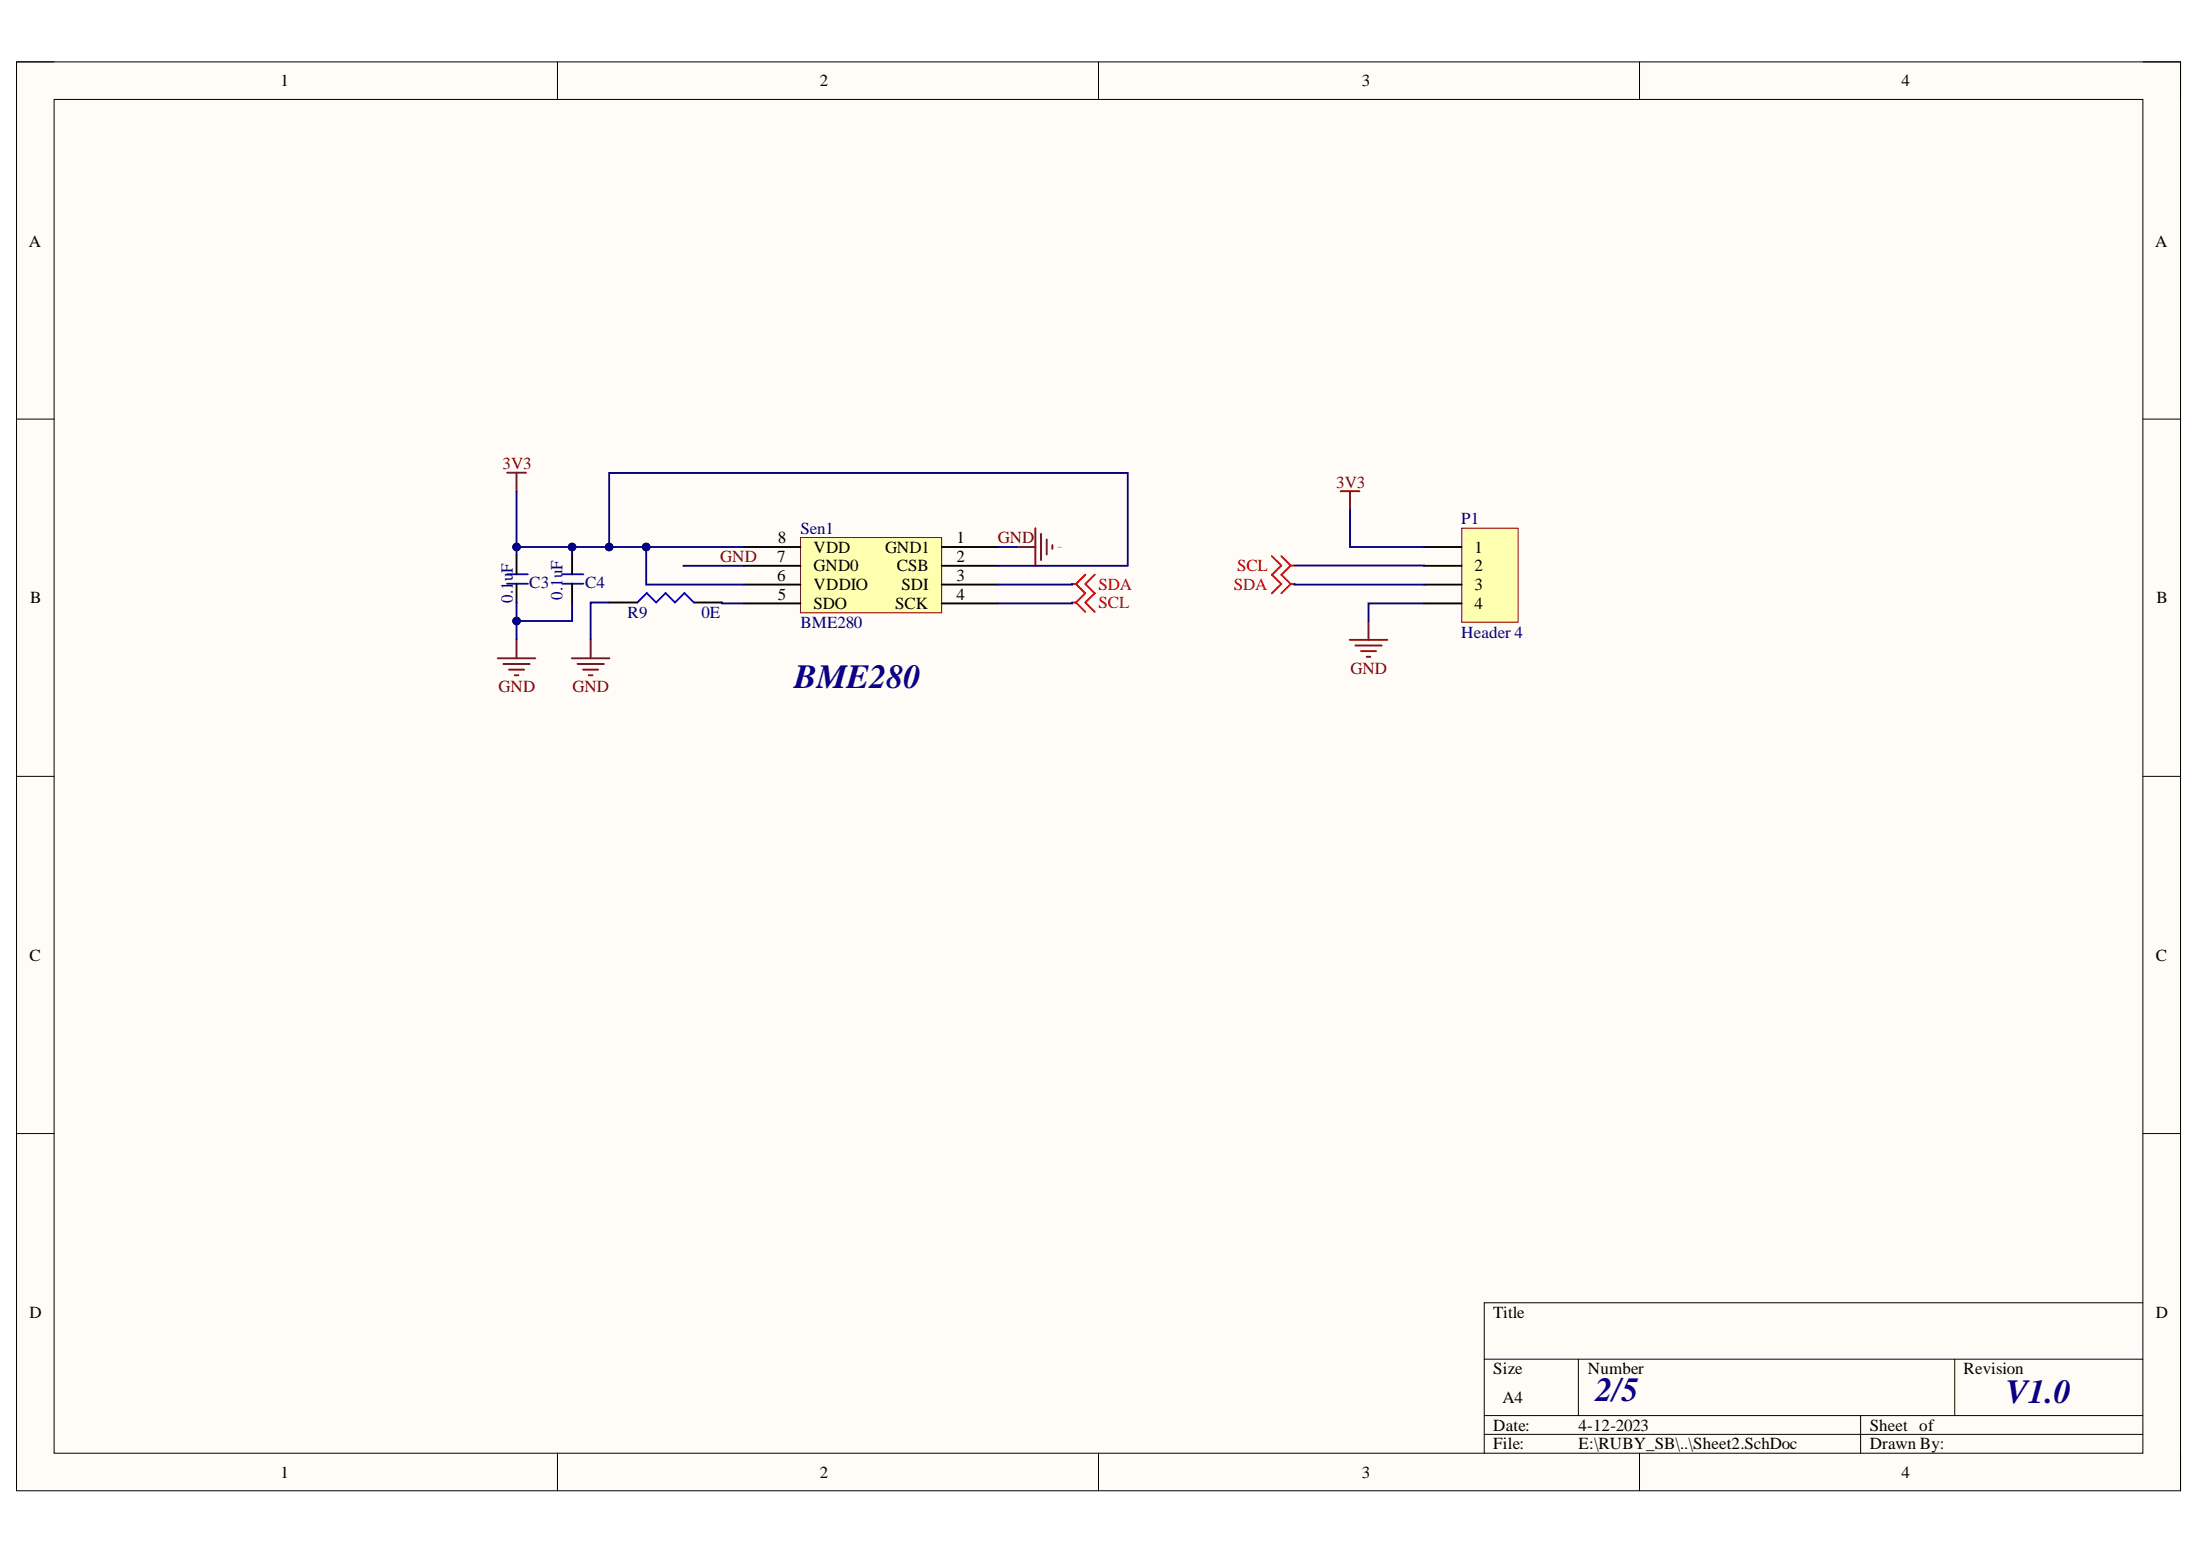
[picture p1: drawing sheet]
<svg xmlns="http://www.w3.org/2000/svg" width="297mm" height="210mm" viewBox="0 0 297 210" stroke-linecap="round" stroke-linejoin="round" font-family="sans-serif">
<path d="M2.2 8.4h292.2v192.8h-292.2z" fill-rule="evenodd" fill="#fffcf8"/>
<path d="M2.2 8.4h292.2v192.8h-292.2z" fill="none" stroke="#000" stroke-width=".14"/>
<path d="M7.3 13.4h282v182.8h-282z" fill-rule="evenodd" fill="#fffcf8"/>
<g fill="none" stroke="#000" stroke-width=".14">
<path d="M2.2 8.3h5.1M7.3 13.4h282v182.8h-282zM75.3 8.3v5.1M148.3 8.3v5.1M221.4 8.4v5M289.3 8.4h5.1v5M2.2 56.6h5.1M289.3 56.6h5.1M2.2 104.8h5.1M289.3 104.8h5.1M2.2 153h5.1M289.3 153h5.1"/>
<path d="M289.3 175.9h-88.9v20.3M75.3 196.2v5M148.3 196.2v5M200.4 183.5h88.9M200.4 191.1h88.9M200.4 193.6h88.9M213.1 183.5v7.6M221.4 196.2v5M251.2 191.1v5.1M263.9 183.5v7.6M294.4 196.2v5"/>
</g>
<path d="M108.1 72.6h19v10.1h-19z" fill-rule="evenodd" fill="#ffffb0"/>
<path d="M108.1 72.6h19v10.1h-19z" fill="none" stroke="#800000" stroke-width=".14"/>
<g fill="none" stroke="#000" stroke-width=".25">
<path d="M69.7 75v2.5M69.7 78.8v2.5M77.2 75v2.5M77.2 78.8v2.5M100.5 73.8h7.6M100.5 76.4h7.6M100.5 78.9h7.6M127.1 73.8h7.7M127.1 76.4h7.7M127.1 78.9h7.7M82.2 81.3h3.9M93.7 81.3h3.8"/>
<path d="M100.5 81.5h7.6M127.1 81.5h7.7"/>
</g>
<path d="M68.5 78.8h2.8M68.5 77.5h2.8M76 78.8h2.8M76 77.5h2.8M86.1 81.3l1.2-1.2 1.3 1.2 1.3-1.2 1.2 1.2 1.3-1.2 1.3 1.2" fill="none" stroke="#00f" stroke-width=".25"/>
<g fill="none" stroke="#800000" stroke-width=".25">
<path d="M68.5 63.8h2.5M69.7 63.8v2.5M137.3 73.8h2.5M139.8 71.3v5.1M140.6 72.1v3.5M141.3 72.8v2.1M142.1 73.6v.5M181 66.3h2.5M182.3 66.3v2.5M67.2 88.9h5.1M68 89.6h3.5M68.7 90.4h2.1"/>
<path d="M69.5 91.2h.5M69.7 86.3v2.6M77.2 88.9h5.1M78 89.6h3.5M78.7 90.4h2.1M79.5 91.2h.5M79.7 86.3v2.6M182.2 86.4h5.1M183 87.1h3.6M183.8 87.9h2M184.5 88.7h.5M184.8 83.8v2.6"/>
</g>
<path d="M144.8 78.8h.5M145.3 78.8l1.2 1.3M146.5 77.6l-1.2 1.2M147.8 77.6l-1.3 1.2 1.3 1.3M144.8 81.3h.5M145.3 81.3l1.2 1.3M146.5 80.1l-1.2 1.2M147.8 80.1l-1.3 1.2 1.3 1.3" fill="none" stroke="#f00" stroke-width=".25"/>
<path d="M197.4 71.3h7.6v12.7h-7.6z" fill-rule="evenodd" fill="#ffffb0"/>
<path d="M197.4 71.3h7.6v12.7h-7.6z" fill="none" stroke="#800000" stroke-width=".14"/>
<path d="M192.3 73.8h5.1M192.3 76.4h5.1M192.3 78.9h5.1M192.3 81.5h5.1" fill="none" stroke="#000" stroke-width=".25"/>
<path d="M171.7 77.6l1.3 1.2-1.3 1.3M171.7 75.1l1.3 1.2-1.3 1.3M173 77.6l1.3 1.2M173 75.1l1.3 1.2M174.3 78.8l-1.3 1.3M174.3 78.8h.5M174.3 76.3l-1.3 1.3M174.3 76.3h.5" fill="none" stroke="#f00" stroke-width=".25"/>
<path d="M100.5 73.8h-13.3v5.1h13.3" fill="none" stroke="#000080" stroke-width=".25"/>
<circle cx="87.2" cy="73.8" r=".51" fill="#000080"/>
<circle cx="87.2" cy="73.8" r=".51" fill="none" stroke="#000080" stroke-width=".14"/>
<path d="M77.2 73.8v1.2M92.3 76.4h8.2M82.2 81.3h-2.5v5M97.5 81.3v.2h3" fill="none" stroke="#000080" stroke-width=".25"/>
<circle cx="77.2" cy="73.8" r=".51" fill="#000080"/>
<circle cx="77.2" cy="73.8" r=".51" fill="none" stroke="#000080" stroke-width=".14"/>
<path d="M77.2 81.3v2.5h-7.5v2.5" fill="none" stroke="#000080" stroke-width=".25"/>
<circle cx="69.7" cy="83.8" r=".51" fill="#000080"/>
<circle cx="69.7" cy="83.8" r=".51" fill="none" stroke="#000080" stroke-width=".14"/>
<path d="M69.7 81.3v2.5" fill="none" stroke="#000080" stroke-width=".25"/>
<circle cx="69.7" cy="83.8" r=".51" fill="#000080"/>
<circle cx="69.7" cy="83.8" r=".51" fill="none" stroke="#000080" stroke-width=".14"/>
<path d="M69.7 66.3v7.5" fill="none" stroke="#000080" stroke-width=".25"/>
<circle cx="69.7" cy="73.8" r=".51" fill="#000080"/>
<circle cx="69.7" cy="73.8" r=".51" fill="none" stroke="#000080" stroke-width=".14"/>
<path d="M87.2 73.8h-17.5v1.2M134.8 73.8h2.5" fill="none" stroke="#000080" stroke-width=".25"/>
<circle cx="87.2" cy="73.8" r=".51" fill="#000080"/>
<circle cx="87.2" cy="73.8" r=".51" fill="none" stroke="#000080" stroke-width=".14"/>
<circle cx="82.2" cy="73.8" r=".51" fill="#000080"/>
<circle cx="82.2" cy="73.8" r=".51" fill="none" stroke="#000080" stroke-width=".14"/>
<circle cx="77.2" cy="73.8" r=".51" fill="#000080"/>
<circle cx="77.2" cy="73.8" r=".51" fill="none" stroke="#000080" stroke-width=".14"/>
<circle cx="69.7" cy="73.8" r=".51" fill="#000080"/>
<circle cx="69.7" cy="73.8" r=".51" fill="none" stroke="#000080" stroke-width=".14"/>
<path d="M82.2 73.8v-10h70.1v12.5M134.8 76.4h17.5M144.8 78.8v.1h-10M144.8 81.3v.2h-10" fill="none" stroke="#000080" stroke-width=".25"/>
<circle cx="82.2" cy="73.8" r=".51" fill="#000080"/>
<circle cx="82.2" cy="73.8" r=".51" fill="none" stroke="#000080" stroke-width=".14"/>
<path d="M174.8 76.3l17.5 .1M174.8 78.8v.1h17.5M182.3 68.8v5h10M192.3 81.5h-7.5v2.3" fill="none" stroke="#000080" stroke-width=".25"/>
<g font-size="4.6" fill="#0c0087">
<text x="107.2" y="92.8">BME280</text>
<text x="215.4" y="189.2">2/5</text>
<text x="270.8" y="189.4">V1.0</text>
</g>
<g font-size="2.3">
<text x="37.9" y="11.7">1</text>
<text x="110.7" y="11.7">2</text>
<text x="183.9" y="11.7">3</text>
<text x="256.8" y="11.7">4</text>
<text x="3.9" y="33.3">A</text>
<text x="291" y="33.3">A</text>
<text x="105" y="75.9">7</text>
<text x="105" y="73.3">8</text>
<text x="109.9" y="74.6">VDD</text>
<text x="109.9" y="77.1">GND0</text>
<text x="119.5" y="74.6">GND1</text>
<text x="121.1" y="77.1">CSB</text>
<text x="129.1" y="75.9">2</text>
<text x="129.1" y="73.3">1</text>
<text x="199.1" y="74.6">1</text>
<text x="199.1" y="77.1">2</text>
<text x="4.1" y="81.4">B</text>
<text x="105" y="78.4">6</text>
<text x="105" y="80.9">5</text>
<text x="109.9" y="79.7">VDDIO</text>
<text x="109.9" y="82.2">SDO</text>
<text x="120.9" y="82.2">SCK</text>
<text x="121.7" y="79.7">SDI</text>
<text x="129.1" y="80.9">4</text>
<text x="129.1" y="78.4">3</text>
<text x="199.1" y="79.7">3</text>
<text x="199.1" y="82.2">4</text>
<text x="291.2" y="81.4">B</text>
<text x="4" y="129.7">C</text>
<text x="291.1" y="129.7">C</text>
<text x="4" y="177.9">D</text>
<text x="201.6" y="177.9">Title</text>
<text x="291.1" y="177.9">D</text>
<text x="201.6" y="185.5">Size</text>
<text x="214.4" y="185.5">Number</text>
<text x="265.1" y="185.5">Revision</text>
<text x="202.9" y="189.3">A4</text>
<text x="201.6" y="193.1">Date:</text>
<text x="201.6" y="195.7">File:</text>
<text x="213.1" y="193.1">4-12-2023</text>
<text x="213.1" y="195.7">E:\RUBY_SB\..\Sheet2.SchDoc</text>
<text x="252.4" y="193.1">Sheet of</text>
<text x="252.4" y="195.7">Drawn By:</text>
<text x="37.9" y="199.5">1</text>
<text x="110.7" y="199.5">2</text>
<text x="183.9" y="199.5">3</text>
<text x="256.8" y="199.5">4</text>
</g>
<g font-size="2.3" fill="#800000">
<text x="67.8" y="63.4">3V3</text>
<text x="180.4" y="65.8">3V3</text>
<text x="97.3" y="75.9">GND</text>
<text x="134.7" y="73.3">GND</text>
<text x="67.3" y="93.4">GND</text>
<text x="77.3" y="93.4">GND</text>
<text x="182.3" y="91">GND</text>
</g>
<g font-size="2.3" fill="#000080">
<text x="197.3" y="70.8">P1</text>
<text x="69.3" y="77.3" transform="rotate(-90 69.3 77.3)">F</text>
<text x="108.1" y="72.1">Sen1</text>
<text x="69.3" y="81.4" transform="rotate(-90 69.3 81.4)">0.1</text>
<text x="69.3" y="78.4" transform="rotate(-90 69.3 78.4)">u</text>
<text x="71.5" y="79.3">C3</text>
<text x="75.9" y="81" transform="rotate(-90 75.9 81)">0.1uF</text>
<text x="79" y="79.3">C4</text>
<text x="84.7" y="83.4">R9</text>
<text x="94.7" y="83.4">0E</text>
<text x="108.1" y="84.8">BME280</text>
<text x="197.3" y="86.1">Header 4</text>
</g>
<g font-size="2.3" fill="#f00">
<text x="167" y="77.1">SCL</text>
<text x="148.3" y="79.6">SDA</text>
<text x="148.3" y="82.1">SCL</text>
<text x="166.6" y="79.6">SDA</text>
</g>
<text font-size=".3" fill="#800000" x="142.8" y="73.9">GND</text>
</svg>
